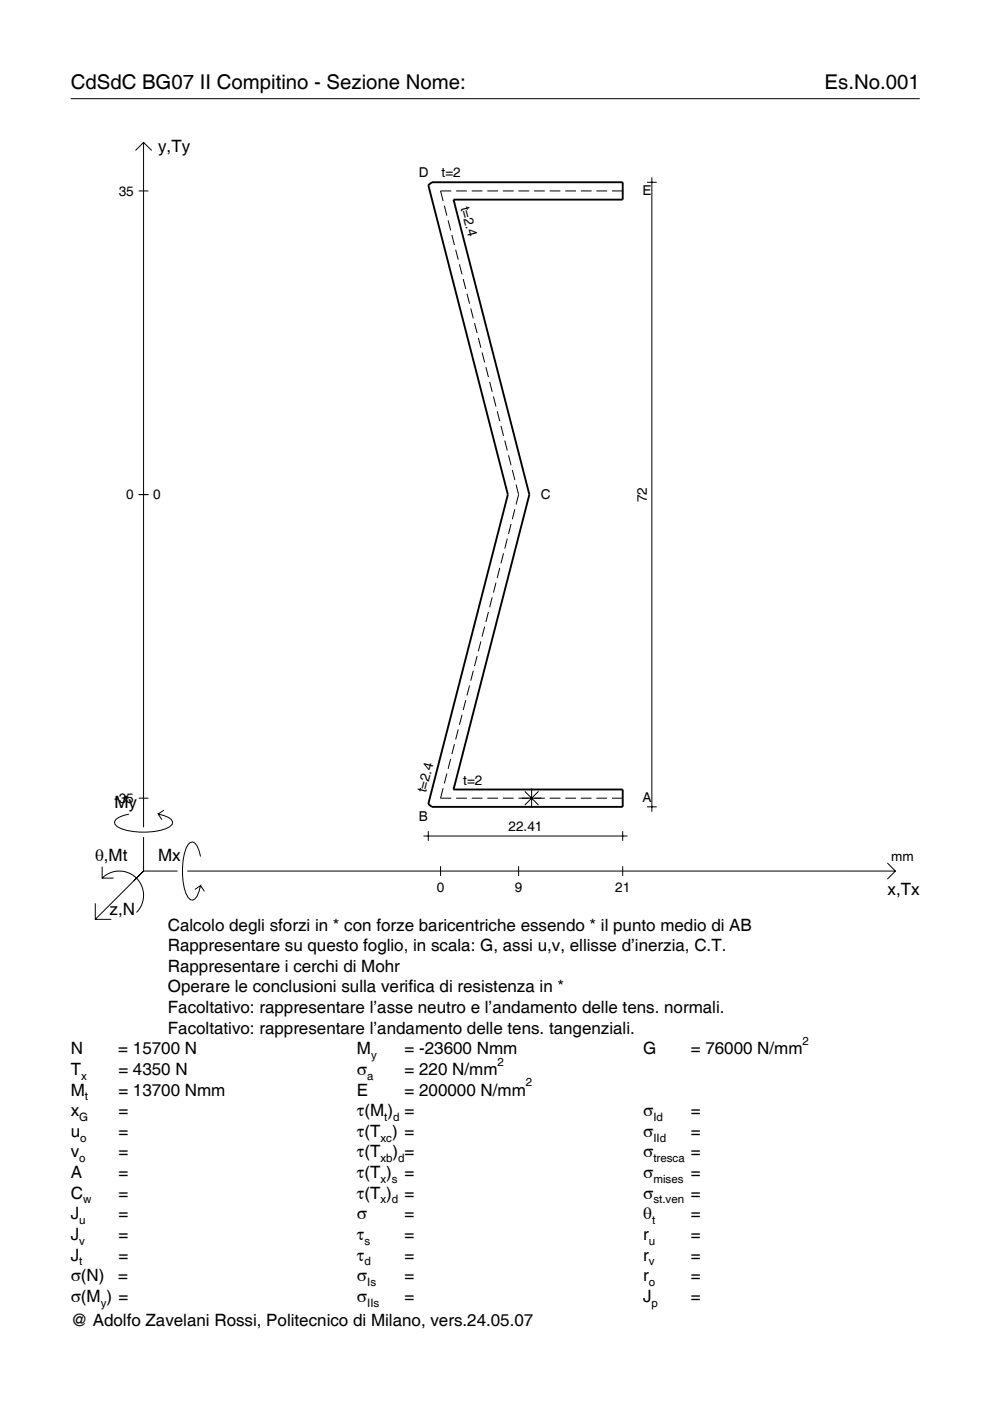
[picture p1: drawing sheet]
<svg xmlns="http://www.w3.org/2000/svg" width="210mm" height="297mm" viewBox="0 0 210 297" stroke-linecap="round" stroke-linejoin="round" font-family="sans-serif">
<g fill="none" stroke="#000" stroke-width=".21">
<path d="M15 20.9h180M28.7 31.9l1.7-1.7 1.8 1.7M30.4 30.2v145.2M137.2 38.6h2M138.2 37.6v134.5M29.4 40.5h2.1M94.2 43.6l.5 2.1M95 46.7l.5 2.1M95.7 40.5h-2.3l.5 2.1M95.8 49.8l.5 2.1M96.6 52.9l.6 2.2M96.7 40.5h2.3"/>
<path d="M97.4 56.1l.6 2.1M98.2 59.2l.6 2.1M100 40.5h2.3M103.3 40.5h2.3M106.6 40.5h2.3M109.9 40.5h2.3M113.2 40.5h2.3M116.5 40.5h2.3M119.8 40.5h2.3M123.1 40.5h2.3M126.4 40.5h2.3M129.8 40.5h2.2"/>
<path d="M99 62.3l.6 2.1M99.8 65.4l.6 2.1M100.6 68.5l.6 2.1M101.4 71.6l.6 2.1M102.2 74.7l.6 2.1M103 77.8l.6 2.2M103.8 81l.6 2.1M104.6 84.1l.6 2.1M105.4 87.2l.6 2.1M106.2 90.3l.6 2.1M107 93.4l.6 2.1M107.8 96.5l.6 2.1"/>
<path d="M108.6 99.6l.6 2.1M29.4 104.9h2.1M106.8 117.3l-.6 2.1M107.6 114.2l-.6 2.1M108.4 111.1l-.6 2.1M109.2 108l-.6 2.1M109.4 102.7l.6 2.2-.6 2.1M101.2 139.1l-.6 2.1M102 136l-.6 2.1M102.8 132.9l-.6 2.1M103.6 129.8l-.6 2.1M104.4 126.7l-.6 2.1"/>
<path d="M105.2 123.5l-.6 2.2M106 120.4l-.6 2.1M96.3 157.8l-.5 2.1M97.2 154.7l-.6 2.1M98 151.6l-.6 2.1M98.8 148.4l-.6 2.2M99.6 145.3l-.6 2.1M100.4 142.2l-.6 2.1M27.3 172.6a3.6 3.6 0 0 0-3 1.7l.1 .5a5.7 5.7 0 0 0 3.8 1.5 13.3 13.3 0 0 0 7.8-1l.5-.5 .1-.5a3.6 3.6 0 0 0-3.1-1.7l.8 1.2M29.4 169.2h2.1M30.4 177.5v7.2M34.7 171.8l-1.2 .8"/>
<path d="M89.8 177.3h43.3M90.8 176.2v2.1M93.9 167.1l-.5 2.1h2.3M94.7 164l-.5 2.1M95.5 160.9l-.5 2.1M96.7 169.2h2.3M100 169.2h2.3M103.3 169.2h2.3M106.6 169.2h2.3M109.9 169.2h5.6M111.3 167.8l2.9 2.9M112.7 167.2v4.1"/>
<path d="M114.2 167.8l-2.9 2.9M116.5 169.2h2.3M119.8 169.2h2.3M123.1 169.2h2.3M126.4 169.2h2.3M129.8 169.2h2.2M132 176.2v2.1M137.2 171.1h2M20.2 191.5v3.4h3.4M21.7 186.2a5.1 5.1 0 0 1 7.2 0 5.1 5.1 0 0 1 0 7.3M21.7 183.8v2.4h2.4M30.4 184.7l-10.2 10.2"/>
<path d="M30.4 184.7l-2 2M30.4 184.7h7.2M39.7 184.7h150.1M42.5 181.6a3.6 3.6 0 0 0-1.7-3.1l-.5 .1a5.7 5.7 0 0 0-1.5 3.8 13.3 13.3 0 0 0 1 7.8l.5 .5 .5 .2a3.6 3.6 0 0 0 1.7-3.1l-1.2 .8M42.5 187.8l.8 1.2M93.4 183.7v2M110 183.7v2M132 183.7v2M188.1 183l1.7 1.7-1.7 1.7"/>
</g>
<path d="M90.8 39.3l.8-.7h40.4v3.7h-35.8l16 62.6-16 62.5h35.8v3.7h-40.4l-.8-.6 16.9-65.6z" fill="none" stroke="#000" stroke-width=".4"/>
<g font-size="4.3">
<text x="15" y="18.9">CdSdC BG07 II Compitino - Sezione Nome:</text>
<text x="174.8" y="18.9">Es.No.001</text>
</g>
<g font-size="3.6">
<text x="33.5" y="32.3">y,Ty</text>
<text x="24.3" y="171.3">My</text>
<text x="20.1" y="182.6">θ,Mt</text>
<text x="33.5" y="182.6">Mx</text>
<text x="188.2" y="189.8">x,Tx</text>
<text x="23.2" y="193.9">z,N</text>
<text x="35.6" y="197.3">Calcolo degli sforzi in * con forze baricentriche essendo * il punto medio di AB</text>
<text x="35.6" y="201.7">Rappresentare su questo foglio, in scala: G, assi u,v, ellisse d’inerzia, C.T.</text>
<text x="35.6" y="206">Rappresentare i cerchi di Mohr</text>
<text x="35.6" y="210.4">Operare le conclusioni sulla verifica di resistenza in *</text>
<text x="35.6" y="214.8">Facoltativo: rappresentare l’asse neutro e l’andamento delle tens. normali.</text>
<text x="35.6" y="219.2">Facoltativo: rappresentare l’andamento delle tens. tangenziali.</text>
<text x="15" y="223.5">N</text>
<text x="15" y="227.9">T</text>
<text x="25.1" y="223.5">= 15700 N</text>
<text x="25.1" y="227.9">= 4350 N</text>
<text x="75.7" y="227.9">σ</text>
<text x="75.7" y="223.5">M</text>
<text x="85.8" y="223.5">= -23600 Nmm</text>
<text x="85.8" y="227.9">= 220 N/mm</text>
<text x="136.4" y="223.5">G</text>
<text x="146.5" y="223.5">= 76000 N/mm</text>
<text x="15" y="232.3">M</text>
<text x="25.1" y="232.3">= 13700 Nmm</text>
<text x="75.7" y="232.3">E</text>
<text x="85.8" y="232.3">= 200000 N/mm</text>
<text x="15" y="236.7">x</text>
<text x="25.1" y="236.7">=</text>
<text x="75.7" y="236.7">τ(M ) =</text>
<text x="136.4" y="236.7">σ</text>
<text x="146.5" y="236.7">=</text>
<text x="15" y="241">u</text>
<text x="15" y="245.4">v</text>
<text x="25.1" y="241">=</text>
<text x="25.1" y="245.4">=</text>
<text x="75.7" y="241">τ(T ) =</text>
<text x="75.7" y="245.4">τ(T</text>
<text x="83.3" y="245.4">) =</text>
<text x="136.4" y="241">σ</text>
<text x="136.4" y="245.4">σ</text>
<text x="146.5" y="241">=</text>
<text x="146.5" y="245.4">=</text>
<text x="15" y="249.8">A</text>
<text x="25.1" y="249.8">=</text>
<text x="75.7" y="249.8">τ(T )</text>
<text x="85.8" y="249.8">=</text>
<text x="136.4" y="249.8">σ</text>
<text x="146.5" y="249.8">=</text>
<text x="15" y="254.2">C</text>
<text x="25.1" y="254.2">=</text>
<text x="75.7" y="254.2">τ(T )</text>
<text x="85.8" y="254.2">=</text>
<text x="136.4" y="254.2">σ</text>
<text x="146.5" y="254.2">=</text>
<text x="15" y="258.5">J</text>
<text x="15" y="262.9">J</text>
<text x="25.1" y="258.5">=</text>
<text x="25.1" y="262.9">=</text>
<text x="75.7" y="258.5">σ</text>
<text x="75.7" y="262.9">τ</text>
<text x="85.8" y="258.5">=</text>
<text x="85.8" y="262.9">=</text>
<text x="136.4" y="258.5">θ</text>
<text x="136.4" y="262.9">r</text>
<text x="146.5" y="258.5">=</text>
<text x="146.5" y="262.9">=</text>
<text x="15" y="267.3">J</text>
<text x="25.1" y="267.3">=</text>
<text x="75.7" y="267.3">τ</text>
<text x="85.8" y="267.3">=</text>
<text x="136.4" y="267.3">r</text>
<text x="146.5" y="267.3">=</text>
<text x="15" y="271.7">σ(N)</text>
<text x="25.1" y="271.7">=</text>
<text x="75.7" y="271.7">σ</text>
<text x="85.8" y="271.7">=</text>
<text x="136.4" y="271.7">r</text>
<text x="146.5" y="271.7">=</text>
<text x="15" y="276">σ(M ) =</text>
<text x="15" y="281.2">@ Adolfo Zavelani Rossi, Politecnico di Milano, vers.24.05.07</text>
<text x="75.7" y="276">σ</text>
<text x="85.8" y="276">=</text>
<text x="136.4" y="276">J</text>
<text x="146.5" y="276">=</text>
</g>
<g font-size="2.9">
<text x="25.2" y="41.5">35</text>
<text x="88.8" y="37.5">D</text>
<text x="93.6" y="37.6">t=2</text>
<text x="136.2" y="41.4">E</text>
<text x="97.7" y="44.1" transform="rotate(76 97.7 44.1)">t=2.4</text>
<text x="26.8" y="105.9">0</text>
<text x="32.5" y="105.9">0</text>
<text x="114.7" y="105.8">C</text>
<text x="137.2" y="106.5" transform="rotate(-90 137.2 106.5)">72</text>
<text x="98.2" y="166.4">t=2</text>
<text x="24.2" y="170.2">-35</text>
<text x="88.8" y="174">B</text>
<text x="90.3" y="168.2" transform="rotate(-76 90.3 168.2)">t=2.4</text>
<text x="136.2" y="170.1">A</text>
<text x="107.8" y="176.2">22.41</text>
<text x="189" y="182.6">mm</text>
<text x="92.6" y="189.1">0</text>
<text x="109.2" y="189.1">9</text>
<text x="130.4" y="189.1">21</text>
</g>
<g font-size="2.4">
<text x="170.2" y="221.5">2</text>
<text x="78.7" y="224.5">y</text>
<text x="105.5" y="225.9">2</text>
<text x="17.2" y="228.9">x</text>
<text x="18" y="233.3">t</text>
<text x="77.9" y="228.9">a</text>
<text x="111.5" y="230.3">2</text>
<text x="16.8" y="237.7">G</text>
<text x="81.5" y="237.7">t d</text>
<text x="138.5" y="237.7">Id</text>
<text x="17" y="242">o</text>
<text x="80.7" y="242">xc</text>
<text x="138.5" y="242">IId</text>
<text x="16.8" y="246.4">o</text>
<text x="80.7" y="246.4">xb d</text>
<text x="80.7" y="250.8">x s</text>
<text x="138.5" y="246.4">tresca</text>
<text x="138.5" y="250.8">mises</text>
<text x="17.6" y="255.2">w</text>
<text x="80.7" y="255.2">x d</text>
<text x="138.5" y="255.2">st.ven</text>
<text x="16.8" y="259.5">u</text>
<text x="16.8" y="263.9">v</text>
<text x="77.3" y="263.9">s</text>
<text x="137.6" y="263.9">u</text>
<text x="138.2" y="259.5">t</text>
<text x="16.8" y="268.3">t</text>
<text x="77.3" y="268.3">d</text>
<text x="137.6" y="268.3">v</text>
<text x="77.9" y="272.7">Is</text>
<text x="137.6" y="272.7">o</text>
<text x="21.4" y="277">y</text>
<text x="77.9" y="277">IIs</text>
<text x="138.2" y="277">p</text>
</g>
</svg>
